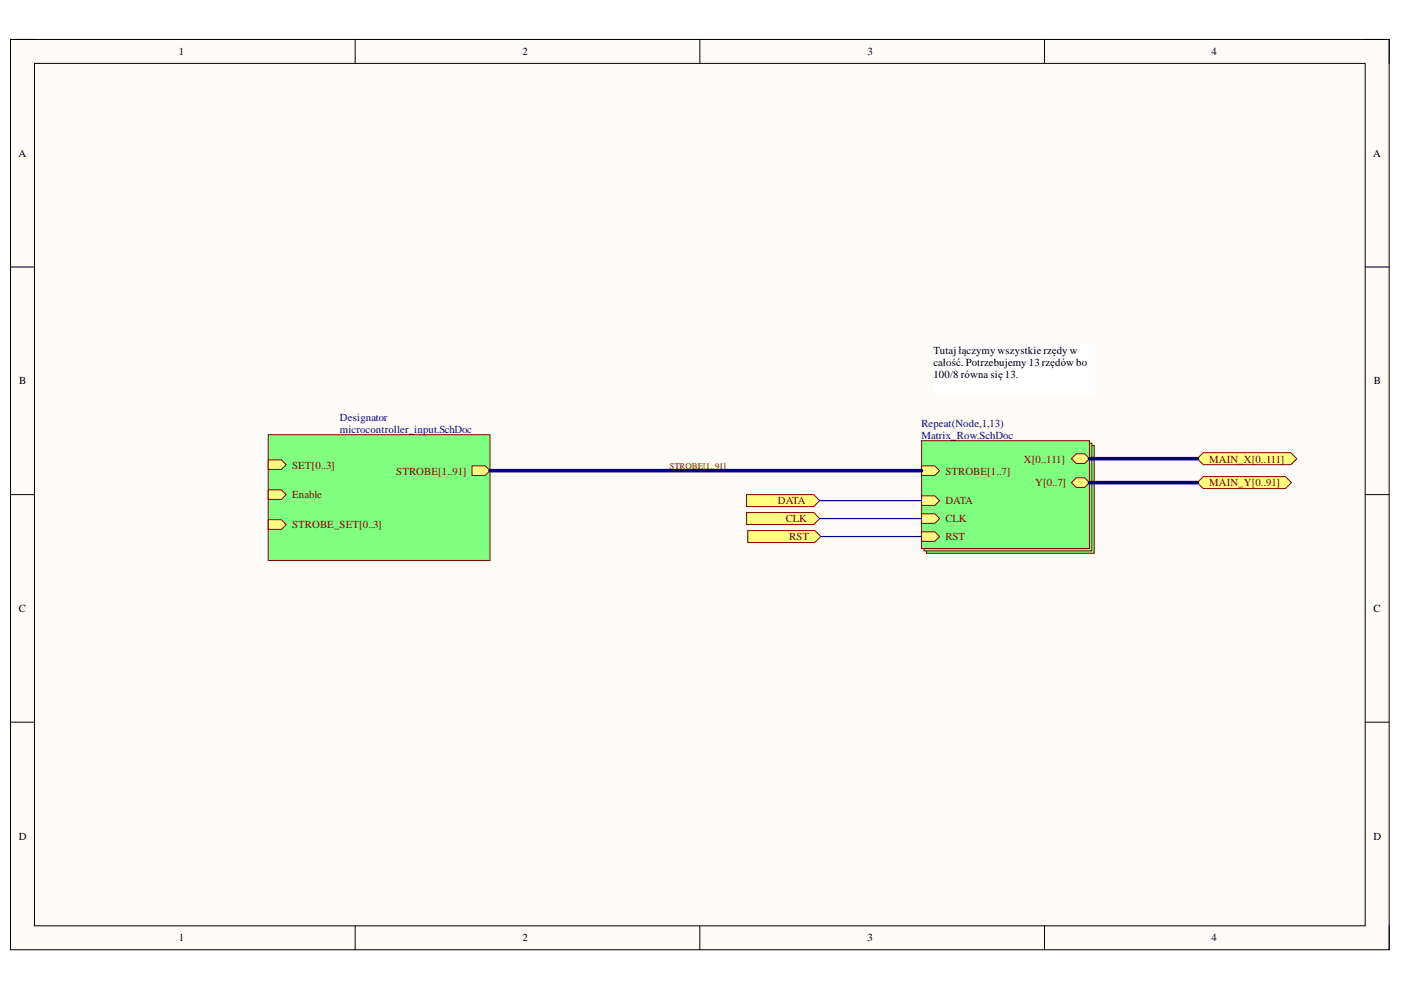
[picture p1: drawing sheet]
<svg xmlns="http://www.w3.org/2000/svg" width="297mm" height="210mm" viewBox="0 0 297 210" stroke-linecap="round" stroke-linejoin="round" font-family="sans-serif">
<path d="M2.2 8.4h292.3v193h-292.3z" fill-rule="evenodd" fill="#fffcf8"/>
<path d="M2.2 8.4h292.3v193h-292.3z" fill="none" stroke="#000" stroke-width=".21"/>
<path d="M7.3 13.4h282.1v182.9h-282.1z" fill-rule="evenodd" fill="#fffcf8"/>
<g fill="none" stroke="#000" stroke-width=".21">
<path d="M2.2 8.4h5.1M7.3 13.4h282.1v182.9h-282.1zM75.3 8.4v5M148.4 8.4v5M221.5 8.4v5M289.4 8.4h5.1v5M2.2 56.6h5.1M289.4 56.6h5.1M2.2 104.9h5.1M289.4 104.9h5.1M2.2 153.1h5.1M289.4 153.1h5.1"/>
<path d="M75.3 196.3v5.1M148.4 196.3v5.1M221.5 196.3v5.1M294.5 196.3v5.1"/>
</g>
<path d="M196.4 94.5h35.6v22.8h-35.6z" fill-rule="evenodd" fill="#80ff80"/>
<path d="M196.4 94.5h35.6v22.8h-35.6z" fill="none" stroke="#800000" stroke-width=".21"/>
<path d="M195.9 93.9h35.6v22.9h-35.6z" fill-rule="evenodd" fill="#80ff80"/>
<path d="M195.9 93.9h35.6v22.9h-35.6z" fill="none" stroke="#800000" stroke-width=".21"/>
<path d="M195.4 93.4h35.6v22.9h-35.6z" fill-rule="evenodd" fill="#80ff80"/>
<path d="M195.4 93.4h35.6v22.9h-35.6z" fill="none" stroke="#800000" stroke-width=".21"/>
<path d="M195.4 108.9h2.8l1 1-1 1.1h-2.8z" fill-rule="evenodd" fill="#ffff80"/>
<path d="M195.4 108.9h2.8l1 1-1 1.1h-2.8z" fill="none" stroke="#800000" stroke-width=".21"/>
<path d="M195.4 105.1h2.8l1 1-1 1.1h-2.8z" fill-rule="evenodd" fill="#ffff80"/>
<path d="M195.4 105.1h2.8l1 1-1 1.1h-2.8z" fill="none" stroke="#800000" stroke-width=".21"/>
<path d="M195.4 112.7h2.8l1 1.1-1 1h-2.8z" fill-rule="evenodd" fill="#ffff80"/>
<path d="M195.4 112.7h2.8l1 1.1-1 1h-2.8z" fill="none" stroke="#800000" stroke-width=".21"/>
<path d="M195.4 98.8h2.8l1 1-1 1h-2.8z" fill-rule="evenodd" fill="#ffff80"/>
<path d="M195.4 98.8h2.8l1 1-1 1h-2.8z" fill="none" stroke="#800000" stroke-width=".21"/>
<path d="M228.2 96.2h1.8l1 1.1-1 1h-1.8l-1-1z" fill-rule="evenodd" fill="#ffff80"/>
<path d="M228.2 96.2h1.8l1 1.1-1 1h-1.8l-1-1z" fill="none" stroke="#800000" stroke-width=".21"/>
<path d="M227.2 102.3l1-1h1.8l1 1-1 1h-1.8z" fill-rule="evenodd" fill="#ffff80"/>
<path d="M227.2 102.3l1-1h1.8l1 1-1 1h-1.8z" fill="none" stroke="#800000" stroke-width=".21"/>
<path d="M158.3 104.9h14.2l1.3 1.2-1.3 1.3h-14.2z" fill-rule="evenodd" fill="#ffff80"/>
<path d="M158.3 104.9h14.2l1.3 1.2-1.3 1.3h-14.2z" fill="none" stroke="#800000" stroke-width=".21"/>
<path d="M158.3 108.7h14.2l1.3 1.2-1.3 1.3h-14.2z" fill-rule="evenodd" fill="#ffff80"/>
<path d="M158.3 108.7h14.2l1.3 1.2-1.3 1.3h-14.2z" fill="none" stroke="#800000" stroke-width=".21"/>
<path d="M158.5 112.5h14.3l1.3 1.3-1.3 1.2h-14.3z" fill-rule="evenodd" fill="#ffff80"/>
<path d="M158.5 112.5h14.3l1.3 1.3-1.3 1.2h-14.3z" fill="none" stroke="#800000" stroke-width=".21"/>
<path d="M173.8 106.1h21.6M173.8 109.9h21.6M174.1 113.8h21.3" fill="none" stroke="#000080" stroke-width=".25"/>
<path d="M255.1 96h18.6l1.2 1.3-1.2 1.2h-18.6l-1.2-1.2z" fill-rule="evenodd" fill="#ffff80"/>
<path d="M255.1 96h18.6l1.2 1.3-1.2 1.2h-18.6l-1.2-1.2z" fill="none" stroke="#800000" stroke-width=".21"/>
<path d="M253.9 102.3l1.2-1.2h17.4l1.3 1.2-1.3 1.3h-17.4z" fill-rule="evenodd" fill="#ffff80"/>
<path d="M253.9 102.3l1.2-1.2h17.4l1.3 1.2-1.3 1.3h-17.4z" fill="none" stroke="#800000" stroke-width=".21"/>
<path d="M231 97.3h22.9M231 102.3h22.9" fill="none" stroke="#000080" stroke-width=".76"/>
<path d="M197.9 73.1h34.4v10.2h-34.4z" fill-rule="evenodd" fill="#fff"/>
<path d="M197.9 73.1h34.4v10.2h-34.4z" fill="none" stroke="#fff" stroke-width=".21"/>
<path d="M56.9 92.2h47v26.6h-47z" fill-rule="evenodd" fill="#80ff80"/>
<path d="M56.9 92.2h47v26.6h-47z" fill="none" stroke="#800000" stroke-width=".21"/>
<path d="M56.9 97.5h2.8l1 1-1 1h-2.8z" fill-rule="evenodd" fill="#ffff80"/>
<path d="M56.9 97.5h2.8l1 1-1 1h-2.8z" fill="none" stroke="#800000" stroke-width=".21"/>
<path d="M56.9 103.8h2.8l1 1.1-1 1h-2.8z" fill-rule="evenodd" fill="#ffff80"/>
<path d="M56.9 103.8h2.8l1 1.1-1 1h-2.8z" fill="none" stroke="#800000" stroke-width=".21"/>
<path d="M56.9 110.2h2.8l1 1-1 1h-2.8z" fill-rule="evenodd" fill="#ffff80"/>
<path d="M56.9 110.2h2.8l1 1-1 1h-2.8z" fill="none" stroke="#800000" stroke-width=".21"/>
<path d="M100.1 98.8h2.8l1 1-1 1h-2.8z" fill-rule="evenodd" fill="#ffff80"/>
<path d="M100.1 98.8h2.8l1 1-1 1h-2.8z" fill="none" stroke="#800000" stroke-width=".21"/>
<path d="M103.9 99.8h91.5" fill="none" stroke="#000080" stroke-width=".76"/>
<g font-size="2.3">
<text x="37.9" y="11.7">1</text>
<text x="110.7" y="11.7">2</text>
<text x="183.9" y="11.7">3</text>
<text x="256.9" y="11.7">4</text>
<text x="3.9" y="33.3">A</text>
<text x="291.1" y="33.3">A</text>
<text x="197.9" y="75.2">Tutajłączymy wszystkie rzędy w</text>
<text x="197.9" y="77.7">całość. Potrzebujemy 13 rzędów bo</text>
<text x="4.1" y="81.5">B</text>
<text x="197.9" y="80.2">100/8 równa się 13.</text>
<text x="291.3" y="81.5">B</text>
<text x="4" y="129.8">C</text>
<text x="291.2" y="129.8">C</text>
<text x="4" y="178">D</text>
<text x="291.2" y="178">D</text>
<text x="37.9" y="199.6">1</text>
<text x="110.7" y="199.6">2</text>
<text x="183.9" y="199.6">3</text>
<text x="256.9" y="199.6">4</text>
</g>
<g font-size="2.3" fill="#000080">
<text x="72.1" y="89.2">Designator</text>
<text x="72.1" y="91.7">microcontroller_input.SchDoc</text>
<text x="195.4" y="90.5">Repeat(Node,1,13)</text>
<text x="195.4" y="93">Matrix_Row.SchDoc</text>
</g>
<g font-size="2.3" fill="#800000">
<text x="61.9" y="99.3">SET[0..3]</text>
<text x="84" y="100.6">STROBE[1..91]</text>
<text x="200.4" y="100.6">STROBE[1..7]</text>
<text x="217.1" y="98.1">X[0..111]</text>
<text x="256.4" y="98.1">MAIN_X[0..111]</text>
<text x="61.9" y="105.7">Enable</text>
<text x="164.9" y="106.9">DATA</text>
<text x="200.4" y="106.9">DATA</text>
<text x="219.5" y="103.1">Y[0..7]</text>
<text x="256.4" y="103.1">MAIN_Y[0..91]</text>
<text x="61.9" y="112">STROBE_SET[0..3]</text>
<text x="166.6" y="110.7">CLK</text>
<text x="200.4" y="110.7">CLK</text>
<text x="167.3" y="114.6">RST</text>
<text x="200.4" y="114.6">RST</text>
</g>
<text font-size="1.9" fill="#800000" x="142" y="99.4">STROBE[1..91]</text>
</svg>
